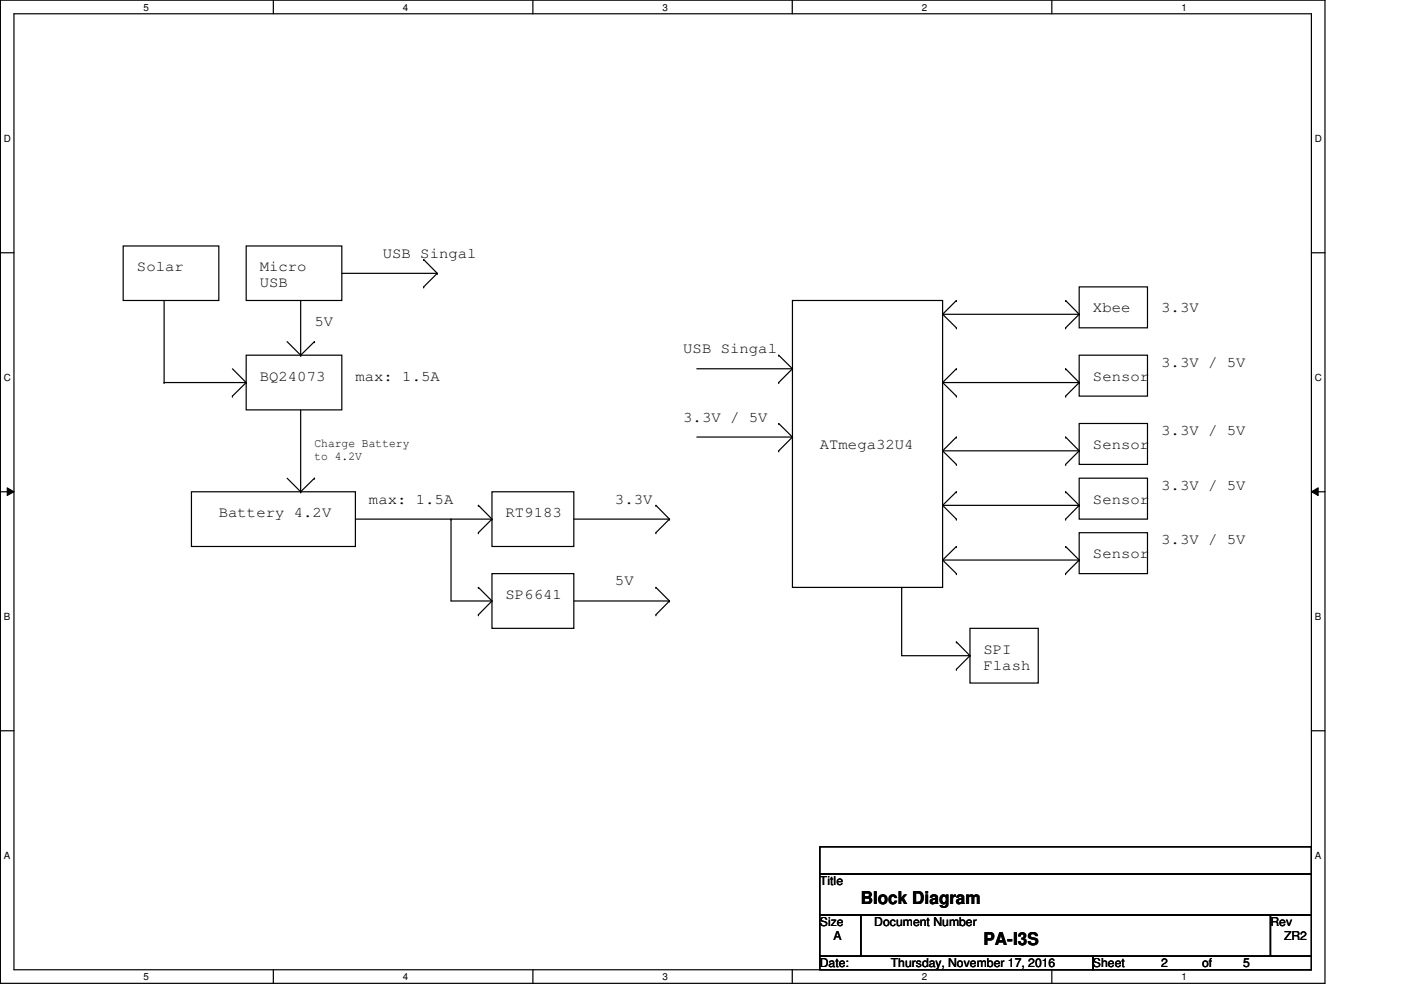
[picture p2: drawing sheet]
<svg xmlns="http://www.w3.org/2000/svg" width="297mm" height="210mm" viewBox="0 0 297 210" stroke-linecap="round" stroke-linejoin="round" font-family="sans-serif">
<path d="M.1 0h280.8v208.5h-280.8zM3 2.9h275v202.7h-275z" fill="none" stroke="#000" stroke-width=".25"/>
<g fill="#fff">
<path d="M30.4 .3h1.2v2.4h-1.2z"/>
<path d="M30.4 205.9h1.2v2.3h-1.2z"/>
</g>
<path d="M58 0v2.9M58 205.6v2.9" fill="none" stroke="#000" stroke-width=".25"/>
<g fill="#fff">
<path d="M85.4 .3h1.2v2.4h-1.2z"/>
<path d="M85.4 205.9h1.2v2.3h-1.2z"/>
</g>
<path d="M113 0v2.9M113 205.6v2.9" fill="none" stroke="#000" stroke-width=".25"/>
<g fill="#fff">
<path d="M140.5 .3h1.1v2.4h-1.1z"/>
<path d="M140.5 205.9h1.1v2.3h-1.1z"/>
</g>
<path d="M168 0v2.9M168 205.6v2.9" fill="none" stroke="#000" stroke-width=".25"/>
<g fill="#fff">
<path d="M195.4 .3h1.2v2.4h-1.2z"/>
<path d="M195.4 205.9h1.2v2.3h-1.2z"/>
</g>
<path d="M223 0v2.9M223 205.6v2.9" fill="none" stroke="#000" stroke-width=".25"/>
<g fill="#fff">
<path d="M250.5 .3h1.1v2.4h-1.1z"/>
<path d="M250.5 205.9h1.1v2.3h-1.1z"/>
<path d="M.8 28.2h1.5v2.4h-1.5z"/>
<path d="M278.8 28.2h1.4v2.4h-1.4z"/>
<path d="M.8 78.9h1.5v2.3h-1.5z"/>
<path d="M278.8 78.9h1.4v2.3h-1.4z"/>
</g>
<path d="M.1 53.6h2.9M278 53.6h2.9" fill="none" stroke="#000" stroke-width=".25"/>
<g fill="#fff">
<path d="M.8 129.6h1.4v2.3h-1.4z"/>
<path d="M278.8 129.6h1.3v2.3h-1.3z"/>
</g>
<path d="M.1 104.3h2.9M278 104.3h2.9" fill="none" stroke="#000" stroke-width=".25"/>
<path d="M1.5 103.4l1.5 .9-1.5 .8zM278 104.3l1.5-.9v1.7z" fill="#000"/>
<path d="M1.5 103.4l1.5 .9-1.5 .8zM278 104.3l1.5-.9v1.7z" fill="none" stroke="#000" stroke-width=".21"/>
<g fill="#fff">
<path d="M.8 180.3h1.4v2.3h-1.4z"/>
<path d="M278.8 180.3h1.3v2.3h-1.3z"/>
</g>
<g fill="none" stroke="#000" stroke-width=".25">
<path d="M26.1 52.2h20.3v11.5h-20.3zM52.2 52.2h20.3v11.5h-20.3zM72.5 58h20.2M89.8 55h.1M89.8 55l2.9 3M92.7 58h.1M92.7 58l-2.9 2.8M34.8 63.7v17.4M49.3 78.2l2.9 2.9M52.2 75.3h20.3v11.6h-20.3zM60.9 72.4l2.9 2.9M63.8 75.3h.1"/>
<path d="M63.8 63.7v11.6M66.7 72.4h.1M66.7 72.4l-2.9 2.9M89.8 60.8h.1M147.7 78.2h20.3M165.1 75.3h.1M165.1 75.3l2.9 2.9M168 63.7h31.9v60.8h-31.9zM168 78.2h.1M168 78.2l-2.9 2.9M199.9 66.6h28.9M199.9 66.6l2.9 2.9"/>
<path d="M202.8 78.2h.1M202.8 69.5h.1M202.8 63.7h.1M202.8 78.2l-2.9 2.9M202.8 63.7l-2.9 2.9M225.9 63.7h.1M225.9 69.5h.1M225.9 78.2h.1M225.9 63.7l2.9 2.9M225.9 78.2l2.9 2.9M228.8 60.8h14.5v8.7h-14.5zM228.8 75.3h14.5v8.7h-14.5z"/>
<path d="M228.8 66.6h.1M228.8 66.6l-2.9 2.9M34.8 81.1h.1M34.8 81.1h17.4M49.3 84h.1M52.2 81.1h.1M52.2 81.1l-2.9 2.9M63.8 86.9v17.4M147.7 92.7h20.3M165.1 81.1h.1M165.1 89.8h.1M165.1 95.6h.1"/>
<path d="M165.1 89.8l2.9 2.9M168 92.7h.1M168 92.7l-2.9 2.9M199.9 81.1h28.9M199.9 95.6h28.9M199.9 95.6l2.9 2.9M199.9 81.1l2.9 2.9M202.8 92.7h.1M202.8 98.5h.1M202.8 84h.1M202.8 92.7l-2.9 2.9M225.9 84h.1"/>
<path d="M225.9 92.7h.1M225.9 98.5h.1M225.9 92.7l2.9 2.9M228.8 89.8h14.5v8.7h-14.5zM228.8 81.1h.1M228.8 95.6h.1M228.8 81.1l-2.9 2.9M228.8 95.6l-2.9 2.9M40.6 104.3h34.8v11.6h-34.8zM60.9 101.4l2.9 2.9M63.8 104.3h.1M66.7 101.4h.1"/>
<path d="M66.7 101.4l-2.9 2.9M75.3 110.1h29M95.6 110.1h.1M95.6 110.1v17.3h8.7M101.4 107.1h.1M101.4 112.9h.1M101.4 107.1l2.9 3M104.3 104.3h17.4v11.6h-17.4zM104.3 110.1h.1M104.3 110.1l-2.9 2.8M121.7 110.1h20.2M139.1 107.1h.1"/>
<path d="M139.1 112.9h.1M139.1 107.1l2.8 3M141.9 110.1h.1M141.9 110.1l-2.8 2.8M199.9 107.1h28.9M199.9 107.1l2.9 3M199.9 118.7h28.9M199.9 118.7l2.9 2.9M202.8 104.3h.1M202.8 110.1h.1M202.8 115.9h.1M202.8 104.3l-2.9 2.8"/>
<path d="M202.8 115.9l-2.9 2.8M225.9 104.3h.1M225.9 110.1h.1M225.9 115.9h.1M225.9 104.3l2.9 2.8M225.9 115.9l2.9 2.8M228.8 101.4h14.5v8.7h-14.5zM228.8 112.9h14.5v8.7h-14.5zM228.8 107.1h.1M228.8 118.7h.1M228.8 107.1l-2.9 3M228.8 118.7l-2.9 2.9"/>
<path d="M101.4 124.5h.1M101.4 130.3h.1M101.4 124.5l2.9 2.9M104.3 121.6h17.4v11.6h-17.4zM104.3 127.4h.1M104.3 127.4l-2.9 2.9M121.7 127.4h20.2M139.1 124.5h.1M139.1 130.3h.1M139.1 124.5l2.8 2.9M141.9 127.4h.1M141.9 127.4l-2.8 2.9"/>
<path d="M191.2 124.5h.1M191.2 124.5v14.5h14.5M202.8 136.1h.1M202.8 121.6h.1M202.8 136.1l2.9 2.9M205.7 133.2h14.4v11.6h-14.4zM205.7 139h.1M205.7 139l-2.9 2.9M225.9 121.6h.1M.1 154.9h2.9M202.8 141.9h.1M278 154.9h2.9"/>
<path d="M173.8 179.5h104.2v5.8h-104.2zM173.8 185.3h104.2v8.7h-104.2zM173.8 194h8.7v8.7h-8.7zM182.5 194h86.9v8.7h-86.9zM269.4 194h8.6v8.7h-8.6zM173.8 202.7h57.9v2.9h-57.9zM231.7 202.7h46.3v2.9h-46.3z"/>
</g>
<g font-size="3.7">
<text x="182.5" y="191.7">Block Diagram</text>
<text x="208.5" y="200.4">PA-I3S</text>
</g>
<g font-size="3.2">
<text x="29" y="57.5">Solar</text>
<text x="55.1" y="57.5">Micro</text>
<text x="81.1" y="54.7">USB Singal</text>
<text x="55.1" y="60.9">USB</text>
<text x="66.7" y="69.1">5V</text>
<text x="231.7" y="66.2">Xbee</text>
<text x="246.2" y="66.2">3.3V</text>
<text x="144.9" y="74.9">USB Singal</text>
<text x="246.2" y="77.8">3.3V / 5V</text>
<text x="55.1" y="80.7">BQ24073</text>
<text x="75.4" y="80.7">max: 1.5A</text>
<text x="231.7" y="80.7">Sensor</text>
<text x="144.9" y="89.4">3.3V / 5V</text>
<text x="173.8" y="95.2">ATmega32U4</text>
<text x="231.7" y="95.2">Sensor</text>
<text x="246.2" y="92.3">3.3V / 5V</text>
<text x="78.2" y="106.8">max: 1.5A</text>
<text x="130.4" y="106.8">3.3V</text>
<text x="231.7" y="106.8">Sensor</text>
<text x="246.2" y="103.9">3.3V / 5V</text>
<text x="46.4" y="109.6">Battery 4.2V</text>
<text x="107.2" y="109.6">RT9183</text>
<text x="231.7" y="118.4">Sensor</text>
<text x="246.2" y="115.4">3.3V / 5V</text>
<text x="130.4" y="124.1">5V</text>
<text x="107.2" y="127">SP6641</text>
<text x="208.5" y="138.6">SPI</text>
<text x="208.5" y="142">Flash</text>
</g>
<g font-size="2.6">
<text x="66.7" y="94.7">Charge Battery</text>
<text x="66.7" y="97.5">to 4.2V</text>
<text x="173.8" y="187.7">Title</text>
<text x="173.8" y="196.3">Size</text>
<text x="185.4" y="196.3">Document Number</text>
<text x="269.4" y="196.3">Rev</text>
<text x="176.7" y="199.3">A</text>
<text x="272.2" y="199.3">ZR2</text>
<text x="173.8" y="205.1">Date:</text>
<text x="188.8" y="205.1">Thursday, November 17, 2016</text>
<text x="231.7" y="205.1">Sheet</text>
<text x="246.2" y="205.1">2</text>
<text x="254.9" y="205.1">of</text>
<text x="263.6" y="205.1">5</text>
</g>
<g font-size="2.1">
<text x="30.4" y="2.2">5</text>
<text x="85.4" y="2.2">4</text>
<text x="140.5" y="2.2">3</text>
<text x="195.4" y="2.2">2</text>
<text x="250.5" y="2.2">1</text>
<text x=".8" y="30.1">D</text>
<text x="278.8" y="30.1">D</text>
<text x=".8" y="80.8">C</text>
<text x="278.8" y="80.8">C</text>
<text x=".8" y="131.5">B</text>
<text x="278.8" y="131.5">B</text>
<text x=".8" y="182.2">A</text>
<text x="278.8" y="182.2">A</text>
<text x="30.4" y="207.8">5</text>
<text x="85.4" y="207.8">4</text>
<text x="140.5" y="207.8">3</text>
<text x="195.4" y="207.8">2</text>
<text x="250.5" y="207.8">1</text>
</g>
</svg>
